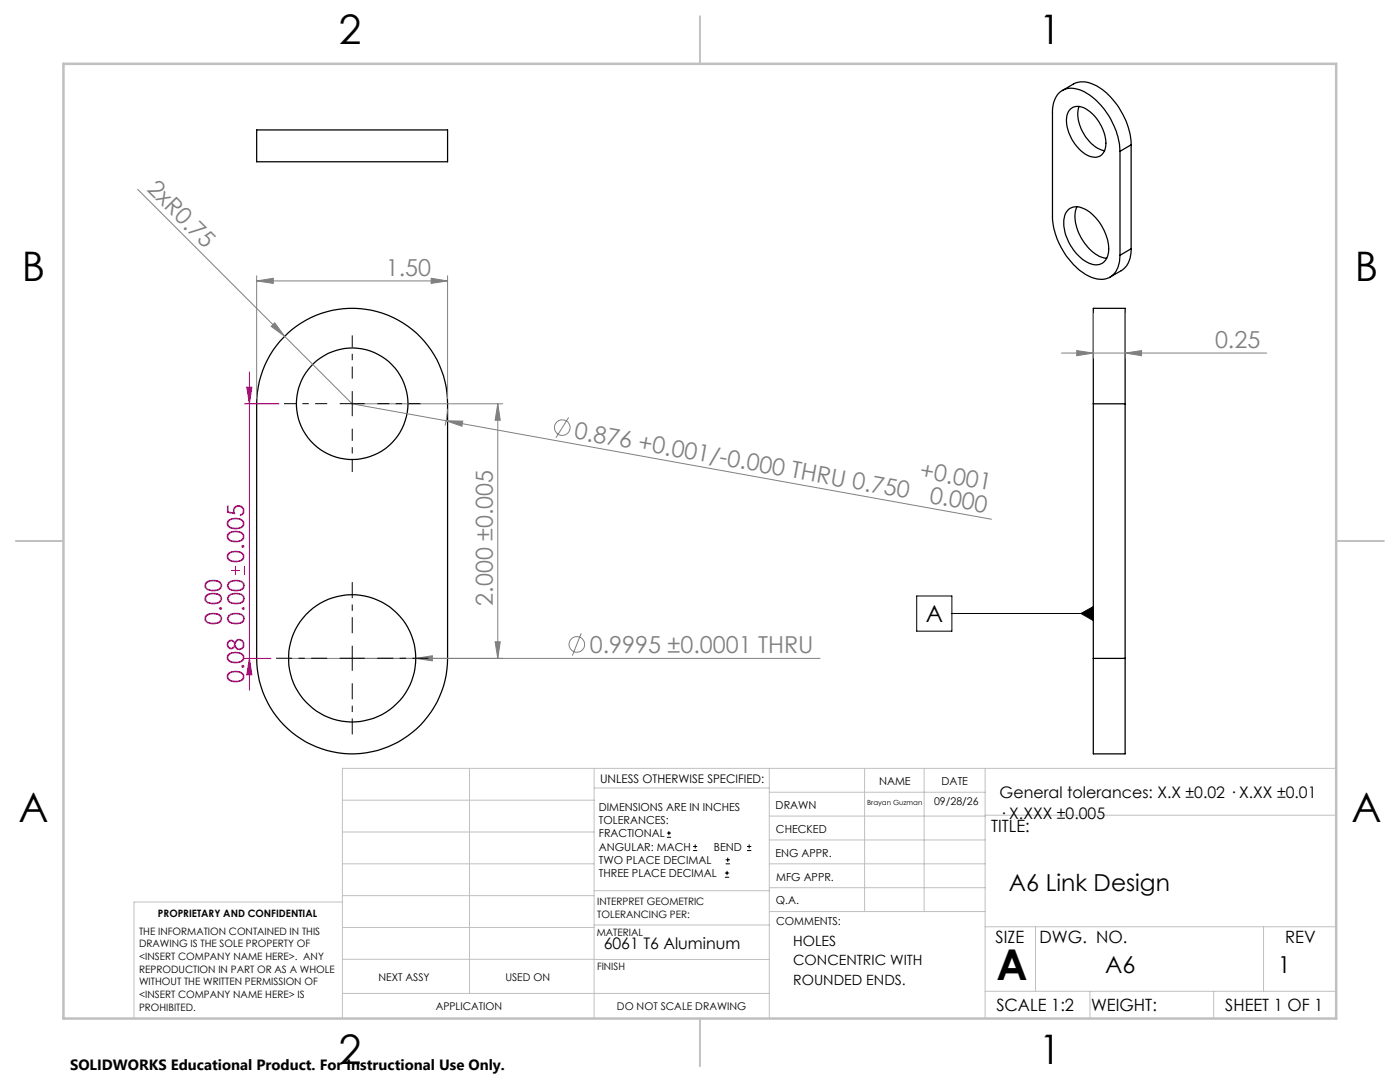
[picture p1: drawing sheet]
<svg xmlns="http://www.w3.org/2000/svg" width="279mm" height="216mm" viewBox="0 0 279 216" stroke-linecap="round" stroke-linejoin="round" font-family="sans-serif">
<g fill="none" stroke="#000" stroke-width=".25">
<path d="M212 18.1l2.2-1.3a4.8 4.8 0 0 1 5 .6 15 15 0 0 1 6.5 11.5M51.2 25.9h38.1v6.4h-38.1zM213.5 21.9a2.63 2.63 0 0 1 3.6 .1 8.3 8.3 0 0 1 3.5 7.6 2.22 2.22 0 0 1-3.5 1.4 8.2 8.2 0 0 1-4.1-8.1zM215.3 21.2a7.8 7.8 0 0 0 2.9 7.8 4.5 4.5 0 0 0 2.3 1.1M223.5 30.2a14.5 14.5 0 0 0-7.7-12.2 3.8 3.8 0 0 0-5.7 3.1l-.1 .9v21.1a14.6 14.6 0 0 0 7.4 12 3.9 3.9 0 0 0 5.2-.7 6.2 6.2 0 0 0 .9-3.5M223.5 30.2v20.7M225.7 28.9l-2.2 1.3M225.7 28.9v20.7M213.1 41.9a2.82 2.82 0 0 1 3.6-.1 9.8 9.8 0 0 1 4.5 8.5 2.59 2.59 0 0 1-1.4 2.4 2.59 2.59 0 0 1-2.8-.3 9.4 9.4 0 0 1-4.6-8.8l.2-.9zM214.9 41.3a7.8 7.8 0 0 0 1.6 7.3 6.4 6.4 0 0 0 4.4 2.9M225.7 49.6a4.7 4.7 0 0 1-1.9 4.4l-2.3 1.3M225.7 49.6l-2.2 1.3"/>
<path d="M56.6 67.3a19 19 0 0 1 20.8-4.4 19 19 0 0 1 11.9 17.7v50.8a19.1 19.1 0 0 1-19 19 19.1 19.1 0 0 1-19.1-19v-50.8a19 19 0 0 1 5.4-13.3zM218.2 80.6v-19.1h6.3v19.1M218.2 80.6h6.3M218.2 80.6v50.8M224.5 80.6v50.8M218.2 131.4v19h6.3v-19M218.2 131.4h6.3"/>
<circle cx="70.3" cy="80.6" r="11.1"/>
<circle cx="70.3" cy="131.4" r="12.7"/>
</g>
<path d="M49.2 77.3h1.1l-.5 3.3zM49.8 74.2v63.5M48.8 80.6h6.9M46.1 113.8h1.8M47 112.9v1.8M48.8 112.9v1.8M48.8 131.4h5.3" fill="none" stroke="#a0006e" stroke-width=".2"/>
<g fill="none" stroke="#c0c0c0" stroke-width=".2">
<path d="M68.3 159.7h50.3M93.7 153.3v44.9M118.6 153.3v49.9M118.6 157.2h34.9M153.5 153.3v49.9M153.5 158.1h43.1M172.5 153.3v28.6M184.4 153.3v28.6M196.6 153.3v49.9M266.7 153.3h-198.4v49.9M68.3 178.7h50.3M68.3 172.4h50.3"/>
<path d="M68.3 166h50.3M68.3 180h-41.6v23.2M118.6 177.7h35M153.5 167.6h43.1M153.5 162.8h43.1M153.5 172.4h43.1M153.5 177.1h43.1M196.6 162.7h70.1M68.3 198.2h85.2M68.3 191.4l85.2 .1M68.3 185.1h50.3M118.6 184.6h35"/>
<path d="M153.6 181.9h43M196.6 197.8h70.1M196.6 184.9h70.1M206.7 184.9v12.9M217.5 197.8v5.4M242.2 197.8v5.4M252.2 184.9v12.9"/>
</g>
<path d="M139.7 3.2v9.5M3.1 107.9h9.6M266.7 107.9h9.5M139.7 203.2v9.6" fill="none" stroke="#c0c0c0" stroke-width=".25"/>
<path d="M12.7 12.7h254v190.5h-254z" fill="none" stroke="#c0c0c0" stroke-width=".5"/>
<path d="M49.2 77.3h1.1l-.5 3.3z" fill="#a0006e"/>
<path d="M49.8 131.4l.5 3.3h-1.1z" fill="none" stroke="#a0006e" stroke-width=".2"/>
<path d="M49.8 131.4l.5 3.3h-1.1z" fill="#a0006e"/>
<path d="M71.3 80.6h29M99.3 80.6l.5 3.3h-1zM99.3 80.6v50.8M71.3 131.4h29" fill="none" stroke="#808080" stroke-width=".2"/>
<path d="M99.3 80.6l.5 3.3h-1z" fill="#808080"/>
<path d="M98.8 128.1h1l-.5 3.3z" fill="none" stroke="#808080" stroke-width=".2"/>
<path d="M98.8 128.1h1l-.5 3.3z" fill="#808080"/>
<path d="M51.2 56.1l3.3-.6v1.1zM51.2 55v24.6M51.2 56.1h38.1M89.3 55v24.6" fill="none" stroke="#808080" stroke-width=".2"/>
<path d="M51.2 56.1l3.3-.6v1.1z" fill="#808080"/>
<path d="M86 55.5l3.3 .6-3.3 .5z" fill="none" stroke="#808080" stroke-width=".2"/>
<path d="M86 55.5l3.3 .6-3.3 .5z" fill="#808080"/>
<g fill="none" stroke="#808080" stroke-width=".2">
<path d="M70.3 80.6l18.7 3.4M89 84h3.4l-.2 1.1zM89 84l108.9 19.6M89.3 81.6l-.5 3.3M113.5 83.3l-2.6 4"/>
<circle cx="112.2" cy="85.3" r="1.55"/>
</g>
<path d="M89 84h3.4l-.2 1.1z" fill="#808080"/>
<g fill="none" stroke="#808080" stroke-width=".2">
<path d="M57.6 131.4h106.1M83 131.4l3.3-.6v1.1zM116 126.4l-1.8 4.4"/>
<circle cx="115.1" cy="128.6" r="1.55"/>
</g>
<path d="M83 131.4l3.3-.6v1.1z" fill="#808080"/>
<path d="M27.5 37.8l29.3 29.3M54.1 65.1l.7-.7 2 2.7zM56.8 67.1l13.5 13.5" fill="none" stroke="#808080" stroke-width=".2"/>
<path d="M54.1 65.1l.7-.7 2 2.7z" fill="#808080"/>
<path d="M211.8 70.4h41M218.2 62.5v9M224.5 70.4l3.3-.4v1zM224.5 62.5v9" fill="none" stroke="#808080" stroke-width=".2"/>
<path d="M70.3 80.5v-2.5M70.3 80.5h-2.5M70.3 80.5v2.5M70.3 80.5h2.5M70.3 131.3v-2.5M70.3 131.3h-2.5M70.3 131.3v2.5M70.3 131.3h2.5" fill="none" stroke="#000" stroke-width=".2" stroke-dasharray="15.2 1.3 1.3 1.3" stroke-linecap="butt"/>
<path d="M65.3 131.3h-10.2M70.3 126.3v-10.1M70.3 136.3v10.2M75.3 131.3h10.2" fill="none" stroke="#000" stroke-width=".2" stroke-dasharray="15.2 1.3 1.3 1.3" stroke-dashoffset="12" stroke-linecap="butt"/>
<path d="M70.3 75.5v-8.6M65.3 80.5h-8.6M70.3 85.5v8.7M75.3 80.5h8.6" fill="none" stroke="#000" stroke-width=".2" stroke-dasharray="15.2 1.3 1.3 1.3" stroke-dashoffset="12.8" stroke-linecap="butt"/>
<path d="M224.5 70.4l3.3-.4v1z" fill="#808080"/>
<path d="M214.9 70l3.3 .4-3.3 .6z" fill="none" stroke="#808080" stroke-width=".2"/>
<path d="M214.9 70l3.3 .4-3.3 .6z" fill="#808080"/>
<g fill="none" stroke="#000" stroke-width=".2">
<path d="M183 118.9h7v7h-7zM190 122.4h28.2M215.7 122.4l2.5-1.4v2.8zM133.1 167.1h.8M133.1 166.2h.8M133.5 165.8v.9M138.3 169.7h.8M138.3 168.9h.8M138.7 168.5v.8M144.7 175h.8M144.7 174.2h.8M144.8 172.4h.9"/>
<path d="M144.8 171.6h.9M145.1 173.8v.8M145.2 171.1v.9M149.1 169.7h.8M149.1 168.9h.8M149.5 168.5v.8"/>
</g>
<path d="M215.7 122.4l2.5-1.4v2.8z" fill="#000"/>
<text font-size="8.5" x="198.9" y="195.5">A</text>
<g font-size="8.1">
<text x="67.6" y="8.9">2</text>
<text x="207.3" y="8.9">1</text>
<text x="4.4" y="56.1">B</text>
<text x="270.4" y="56.1">B</text>
<text x="3.7" y="164.1">A</text>
<text x="269.7" y="164.1">A</text>
<text x="67.6" y="212.4">2</text>
<text x="207.3" y="212.4">1</text>
</g>
<g font-size="4.7" fill="#808080">
<text x="29.1" y="38" transform="rotate(45 29.1 38)">2xR0.75</text>
<text x="77" y="55">1.50</text>
<text x="242.5" y="69.4">0.25</text>
<text x="114.5" y="87.4" transform="rotate(10 114.5 87.4)">0.876 +0.001/-0.000 THRU 0.750</text>
<text x="183.4" y="95.4" transform="rotate(10 183.4 95.4)">+0.001</text>
<text x="185.3" y="100.3" transform="rotate(10 185.3 100.3)">0.000</text>
<text x="98.3" y="120.8" transform="rotate(-90 98.3 120.8)">2.000 ±0.005</text>
<text x="117.7" y="130.3">0.9995 ±0.0001 THRU</text>
</g>
<g font-size="4.7" fill="#a0006e">
<text x="48.7" y="112.3" transform="rotate(-90 48.7 112.3)">0.005</text>
<text x="44.3" y="124.7" transform="rotate(-90 44.3 124.7)">0.00</text>
<text x="48.7" y="136.3" transform="rotate(-90 48.7 136.3)">0.08 0.00</text>
</g>
<g font-size="4.7">
<text x="184.8" y="124.2">A</text>
<text x="201.4" y="177.8">A6 Link Design</text>
<text x="220.6" y="194.1">A6</text>
<text x="255" y="194.1">1</text>
</g>
<g font-size="3.4">
<text x="197.8" y="166">TITLE:</text>
<text x="198.7" y="188.1">SIZE</text>
<text x="207.5" y="188.1">DWG. NO.</text>
<text x="256.5" y="188.2">REV</text>
<text x="198.8" y="201.7">SCALE 1:2</text>
<text x="217.7" y="201.8">WEIGHT:</text>
<text x="244.5" y="201.7">SHEET 1 OF 1</text>
</g>
<g font-size="3.2">
<text x="199.5" y="159.3">General tolerances: X.X ±0.02 · X.XX ±0.01</text>
<text x="199.5" y="163.4">· X.XXX ±0.005</text>
<text x="120.5" y="189.3">6061 T6 Aluminum</text>
</g>
<text font-size="3" x="14" y="213.5">SOLIDWORKS Educational Product. For Instructional Use Only.</text>
<g font-size="2.8">
<text x="158.3" y="188.8">HOLES</text>
<text x="158.3" y="192.6">CONCENTRIC WITH</text>
<text x="158.3" y="196.4">ROUNDED ENDS.</text>
</g>
<text font-size="2.4" x="119.8" y="156.2">UNLESS OTHERWISE SPECIFIED:</text>
<g font-size="2.2">
<text x="119.5" y="161.8">DIMENSIONS ARE IN INCHES</text>
<text x="154.8" y="161.4">DRAWN</text>
<text x="175.4" y="156.6">NAME</text>
<text x="187.9" y="156.7">DATE</text>
<text x="119.5" y="164.4">TOLERANCES:</text>
<text x="119.5" y="167.1">FRACTIONAL</text>
<text x="154.9" y="166.3">CHECKED</text>
<text x="119.5" y="169.7">ANGULAR: MACH</text>
<text x="119.5" y="172.4">TWO PLACE DECIMAL</text>
<text x="142.5" y="169.7">BEND</text>
<text x="154.8" y="170.9">ENG APPR.</text>
<text x="119.5" y="175">THREE PLACE DECIMAL</text>
<text x="154.9" y="175.7">MFG APPR.</text>
<text x="154.9" y="180.4">Q.A.</text>
<text x="154.9" y="184.6">COMMENTS:</text>
</g>
<g font-size="2.1">
<text x="186.4" y="160.7">09/28/26</text>
<text x="75.5" y="195.7">NEXT ASSY</text>
<text x="100.9" y="195.7">USED ON</text>
<text x="86.9" y="201.5">APPLICATION</text>
<text x="123.1" y="201.6">DO NOT SCALE DRAWING</text>
</g>
<g font-size="2">
<text x="31.5" y="182.9">PROPRIETARY AND CONFIDENTIAL</text>
<text x="119.2" y="180.6">INTERPRET GEOMETRIC</text>
<text x="119.2" y="183.1">TOLERANCING PER:</text>
<text x="27.8" y="186.5">THE INFORMATION CONTAINED IN THIS</text>
<text x="27.8" y="189">DRAWING IS THE SOLE PROPERTY OF</text>
<text x="27.8" y="191.6">&lt;INSERT COMPANY NAME HERE&gt;. ANY</text>
<text x="119.1" y="186.7">MATERIAL</text>
<text x="27.8" y="194.1">REPRODUCTION IN PART OR AS A WHOLE</text>
<text x="27.8" y="196.6">WITHOUT THE WRITTEN PERMISSION OF</text>
<text x="119.1" y="193.5">FINISH</text>
<text x="27.8" y="199.1">&lt;INSERT COMPANY NAME HERE&gt; IS</text>
<text x="27.8" y="201.7">PROHIBITED.</text>
</g>
<text font-size="1.4" x="173.1" y="160.7">Brayan Guzman</text>
</svg>
